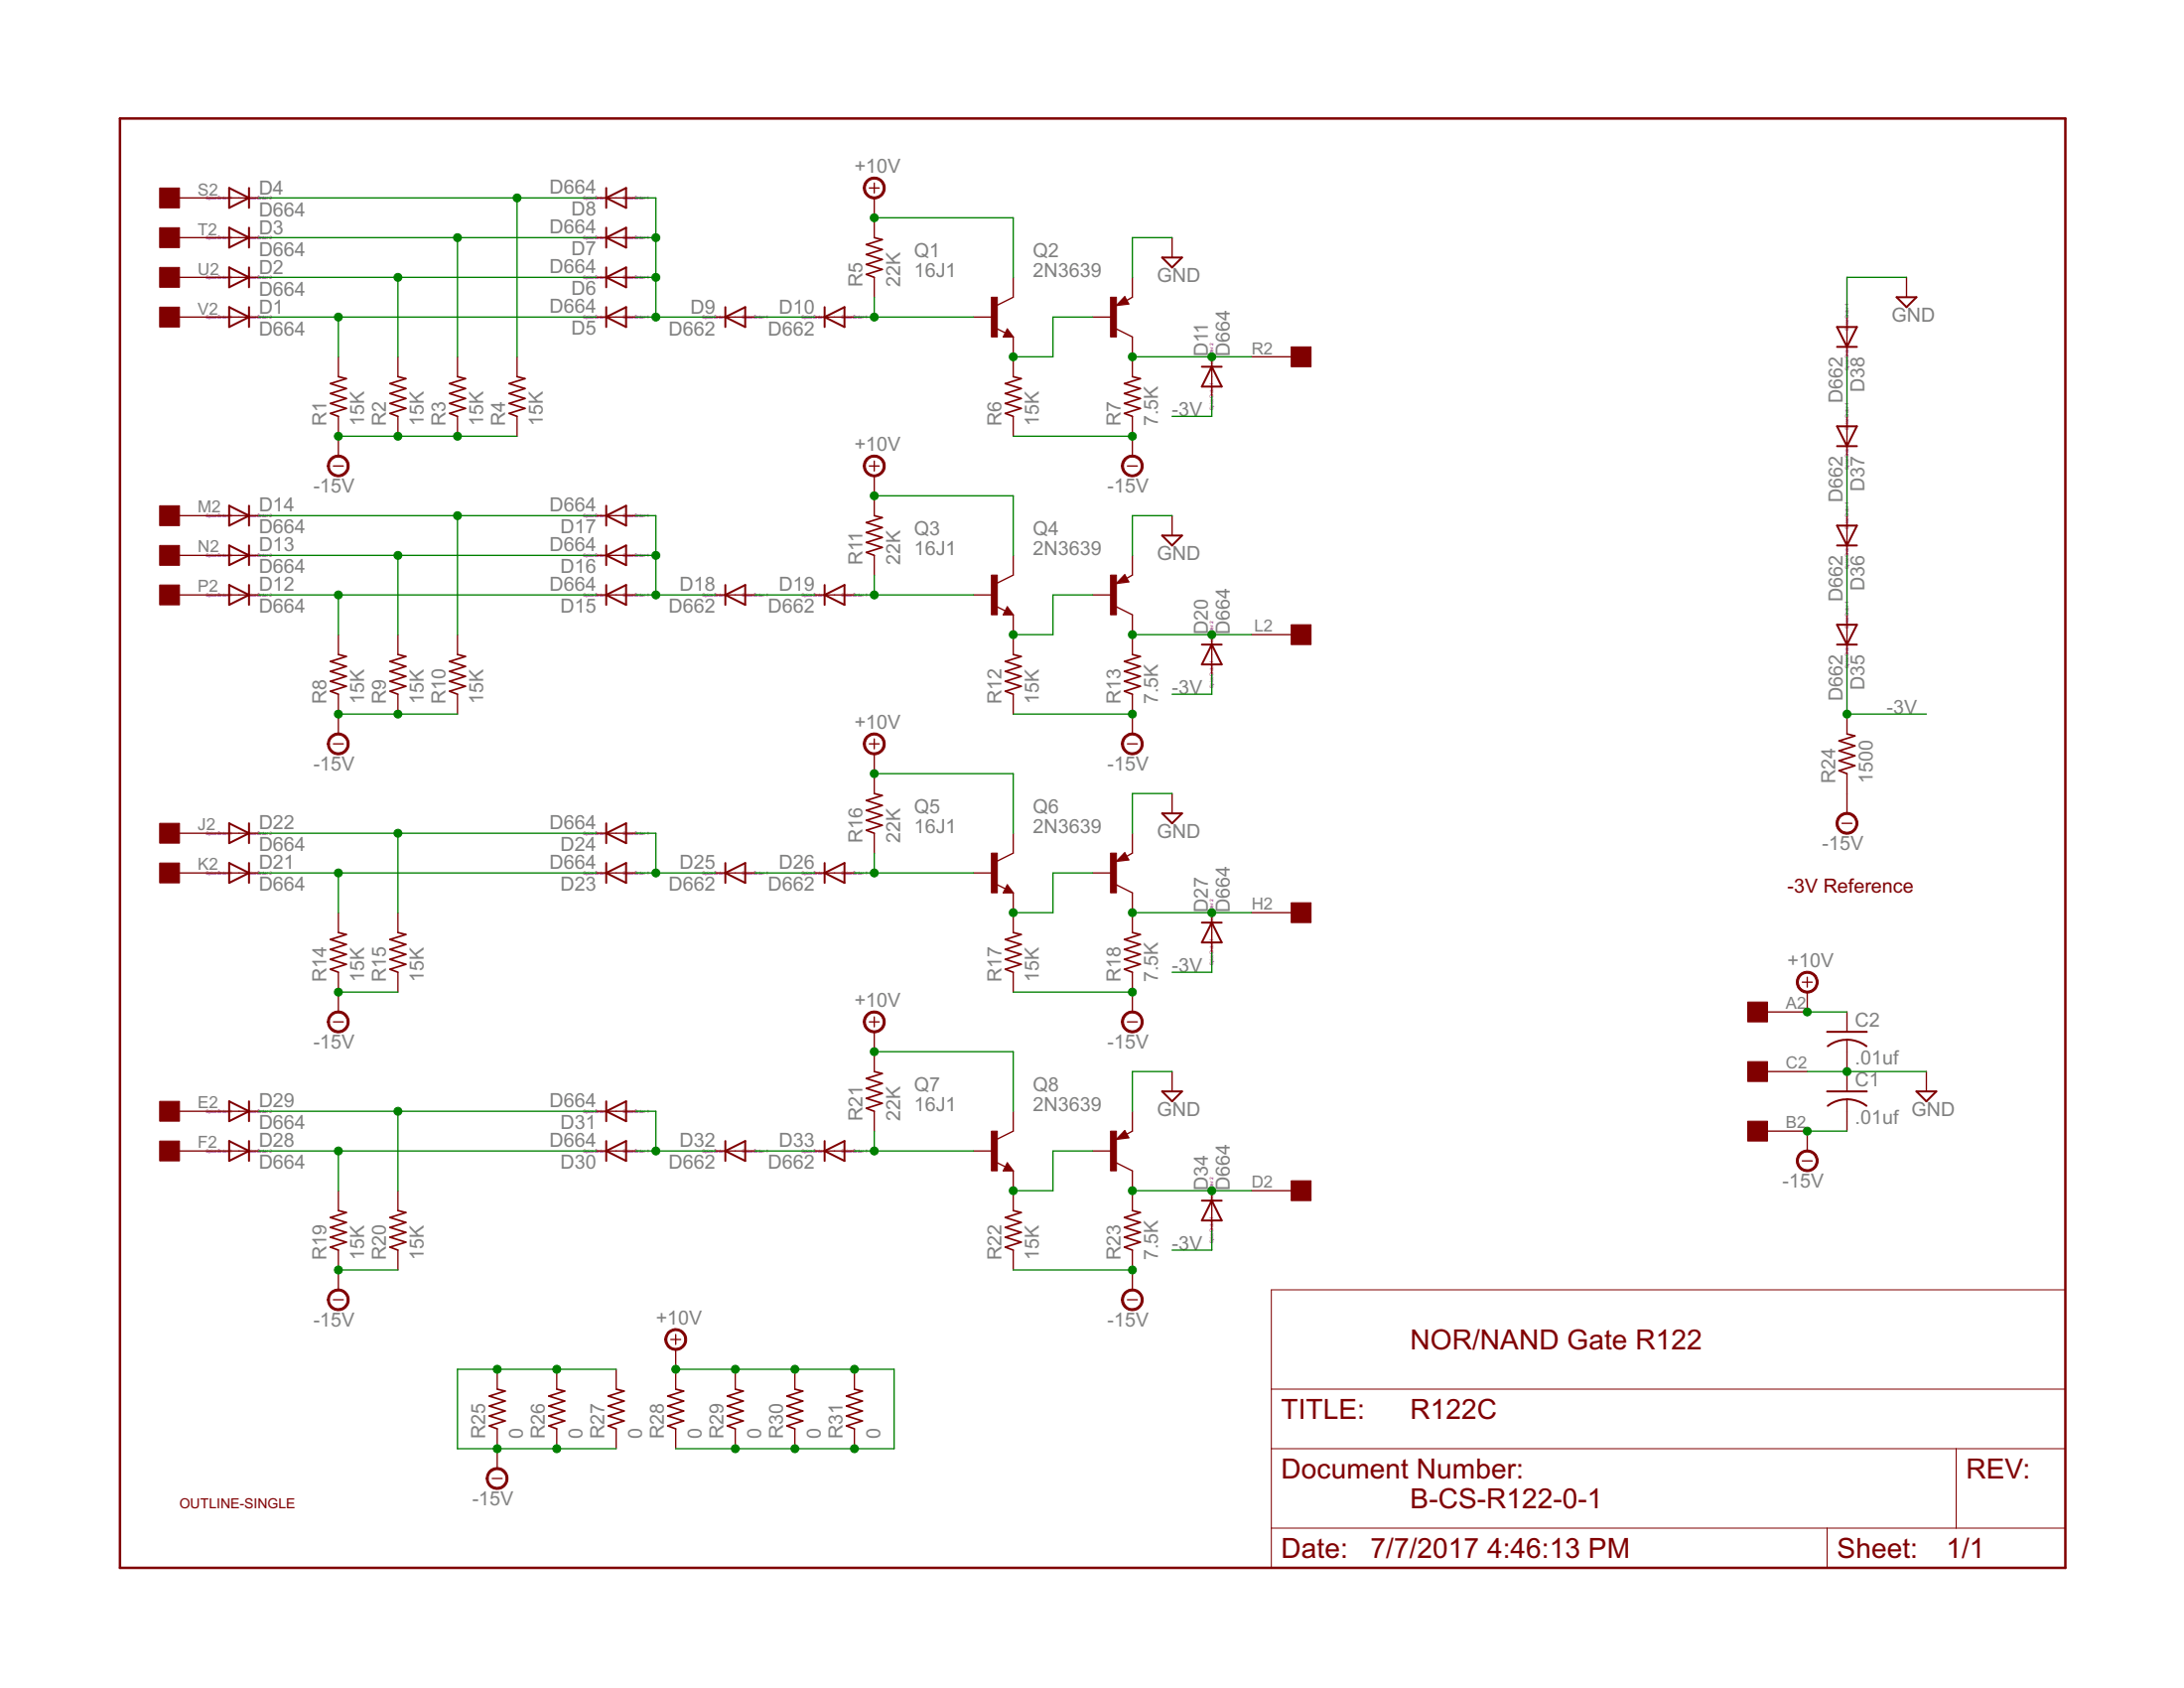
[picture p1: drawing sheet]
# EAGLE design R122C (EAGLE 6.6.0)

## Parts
C1  .01uf  C-US  [C063-025X075]
C2  .01uf  C-US  [C063-025X075]
D1  D664  1N4148DO35-10  [DO35-10]
D2  D664  1N4148DO35-10  [DO35-10]
D3  D664  1N4148DO35-10  [DO35-10]
D4  D664  1N4148DO35-10  [DO35-10]
D5  D664  1N4148DO35-10  [DO35-10]
D6  D664  1N4148DO35-10  [DO35-10]
D7  D664  1N4148DO35-10  [DO35-10]
D8  D664  1N4148DO35-10  [DO35-10]
D9  D662  1N4148DO35-10  [DO35-10]
D10  D662  1N4148DO35-10  [DO35-10]
D11  D664  1N4148DO35-10  [DO35-10]
D12  D664  1N4148DO35-10  [DO35-10]
D13  D664  1N4148DO35-10  [DO35-10]
D14  D664  1N4148DO35-10  [DO35-10]
D15  D664  1N4148DO35-10  [DO35-10]
D16  D664  1N4148DO35-10  [DO35-10]
D17  D664  1N4148DO35-10  [DO35-10]
D18  D662  1N4148DO35-10  [DO35-10]
D19  D662  1N4148DO35-10  [DO35-10]
D20  D664  1N4148DO35-10  [DO35-10]
D21  D664  1N4148DO35-10  [DO35-10]
D22  D664  1N4148DO35-10  [DO35-10]
D23  D664  1N4148DO35-10  [DO35-10]
D24  D664  1N4148DO35-10  [DO35-10]
D25  D662  1N4148DO35-10  [DO35-10]
D26  D662  1N4148DO35-10  [DO35-10]
D27  D664  1N4148DO35-10  [DO35-10]
D28  D664  1N4148DO35-10  [DO35-10]
D29  D664  1N4148DO35-10  [DO35-10]
D30  D664  1N4148DO35-10  [DO35-10]
D31  D664  1N4148DO35-10  [DO35-10]
D32  D662  1N4148DO35-10  [DO35-10]
D33  D662  1N4148DO35-10  [DO35-10]
D34  D664  1N4148DO35-10  [DO35-10]
D35  D662  1N4148DO35-10  [DO35-10]
D36  D662  1N4148DO35-10  [DO35-10]
D37  D662  1N4148DO35-10  [DO35-10]
D38  D662  1N4148DO35-10  [DO35-10]
Q1  16J1  2N1711-NPN-TO39-EBC  [TO39]
Q2  2N3639  2N3637  [TO39]
Q3  16J1  2N1711-NPN-TO39-EBC  [TO39]
Q4  2N3639  2N3637  [TO39]
Q5  16J1  2N1711-NPN-TO39-EBC  [TO39]
Q6  2N3639  2N3637  [TO39]
Q7  16J1  2N1711-NPN-TO39-EBC  [TO39]
Q8  2N3639  2N3637  [TO39]
R1  15K  R-US_0207/10  [0207/10]
R2  15K  R-US_0207/10  [0207/10]
R3  15K  R-US_0207/10  [0207/10]
R4  15K  R-US_0207/10  [0207/10]
R5  22K  R-US_0207/10  [0207/10]
R6  15K  R-US_0207/10  [0207/10]
R7  7.5K  R-US_0207/10  [0207/10]
R8  15K  R-US_0207/10  [0207/10]
R9  15K  R-US_0207/10  [0207/10]
R10  15K  R-US_0207/10  [0207/10]
R11  22K  R-US_0207/10  [0207/10]
R12  15K  R-US_0207/10  [0207/10]
R13  7.5K  R-US_0207/10  [0207/10]
R14  15K  R-US_0207/10  [0207/10]
R15  15K  R-US_0207/10  [0207/10]
R16  22K  R-US_0207/10  [0207/10]
R17  15K  R-US_0207/10  [0207/10]
R18  7.5K  R-US_0207/10  [0207/10]
R19  15K  R-US_0207/10  [0207/10]
R20  15K  R-US_0207/10  [0207/10]
R21  22K  R-US_0207/10  [0207/10]
R22  15K  R-US_0207/10  [0207/10]
R23  7.5K  R-US_0207/10  [0207/10]
R24  1500  R-US_0207/10  [0207/10]
R25  0  R-US_0207/10  [0207/10]
R26  0  R-US_0207/10  [0207/10]
R27  0  R-US_0207/10  [0207/10]
R28  0  R-US_0207/10  [0207/10]
R29  0  R-US_0207/10  [0207/10]
R30  0  R-US_0207/10  [0207/10]
R31  0  R-US_0207/10  [0207/10]
U$1  OUTLINE-SINGLE  [SINGLE]
U$2  EDGE-1  [EDGE-CON1]

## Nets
+10V [Power]: C2.1 Q1.3(C) Q3.3(C) Q5.3(C) Q7.3(C) R5.2 R11.2 R16.2 R21.2 R28.1 R28.2 R29.1 R29.2 R30.1 R30.2 R31.1 R31.2 U$2.A2
-3V [Power]: D11.A D20.A D27.A D34.A D35.C R24.2
-15V [Power]: C1.2 R1.1 R2.1 R3.1 R4.1 R6.1 R7.1 R8.1 R9.1 R10.1 R12.1 R13.1 R14.1 R15.1 R17.1 R18.1 R19.1 R20.1 R22.1 R23.1 R24.1 R25.1 R25.2 R26.1 R26.2 R27.1 R27.2 U$2.B2
GND [Power]: C1.1 C2.2 D38.A Q2.1(E) Q4.1(E) Q6.1(E) Q8.1(E) U$2.C2
N$1: D19.A Q3.2(B) R11.1
N$2: D14.A U$2.M2
N$3: D37.A D38.C
N$4: D12.C D15.C R8.2
N$5: D11.C Q2.3(C) R7.2 U$2.R2
N$6: D18.A D19.C
N$7: D13.A U$2.N2
N$8: D20.C Q4.3(C) R13.2 U$2.L2
N$9: D12.A U$2.P2
N$10: D21.A U$2.K2
N$11: D15.A D16.A D17.A D18.C
N$12: D22.A U$2.J2
N$13: D36.A D37.C
N$14: D14.C D17.C R10.2
N$15: D13.C D16.C R9.2
N$16: D35.A D36.C
N$17: Q3.1(E) Q4.2(B) R12.2
N$18: D26.A Q5.2(B) R16.1
N$19: D10.A Q1.2(B) R5.1
N$20: D4.A U$2.S2
N$21: D1.A U$2.V2
N$22: D1.C D5.C R1.2
N$23: D9.A D10.C
N$24: D28.A U$2.F2
N$25: D3.A U$2.T2
N$26: D21.C D23.C R14.2
N$27: D25.A D26.C
N$28: D29.A U$2.E2
N$29: D5.A D6.A D7.A D8.A D9.C
N$30: D4.C D8.C R4.2
N$31: D27.C Q6.3(C) R18.2 U$2.H2
N$32: D3.C D7.C R3.2
N$33: D2.C D6.C R2.2
N$34: Q1.1(E) Q2.2(B) R6.2
N$37: D23.A D24.A D25.C
N$39: D2.A U$2.U2
N$41: D22.C D24.C R15.2
N$42: Q5.1(E) Q6.2(B) R17.2
N$43: D33.A Q7.2(B) R21.1
N$45: D28.C D30.C R19.2
N$46: D32.A D33.C
N$48: D34.C Q8.3(C) R23.2 U$2.D2
N$51: D30.A D31.A D32.C
N$54: D29.C D31.C R20.2
N$55: Q7.1(E) Q8.2(B) R22.2

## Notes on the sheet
- -3V Reference
- NOR/NAND Gate R122
- B-CS-R122-0-1
